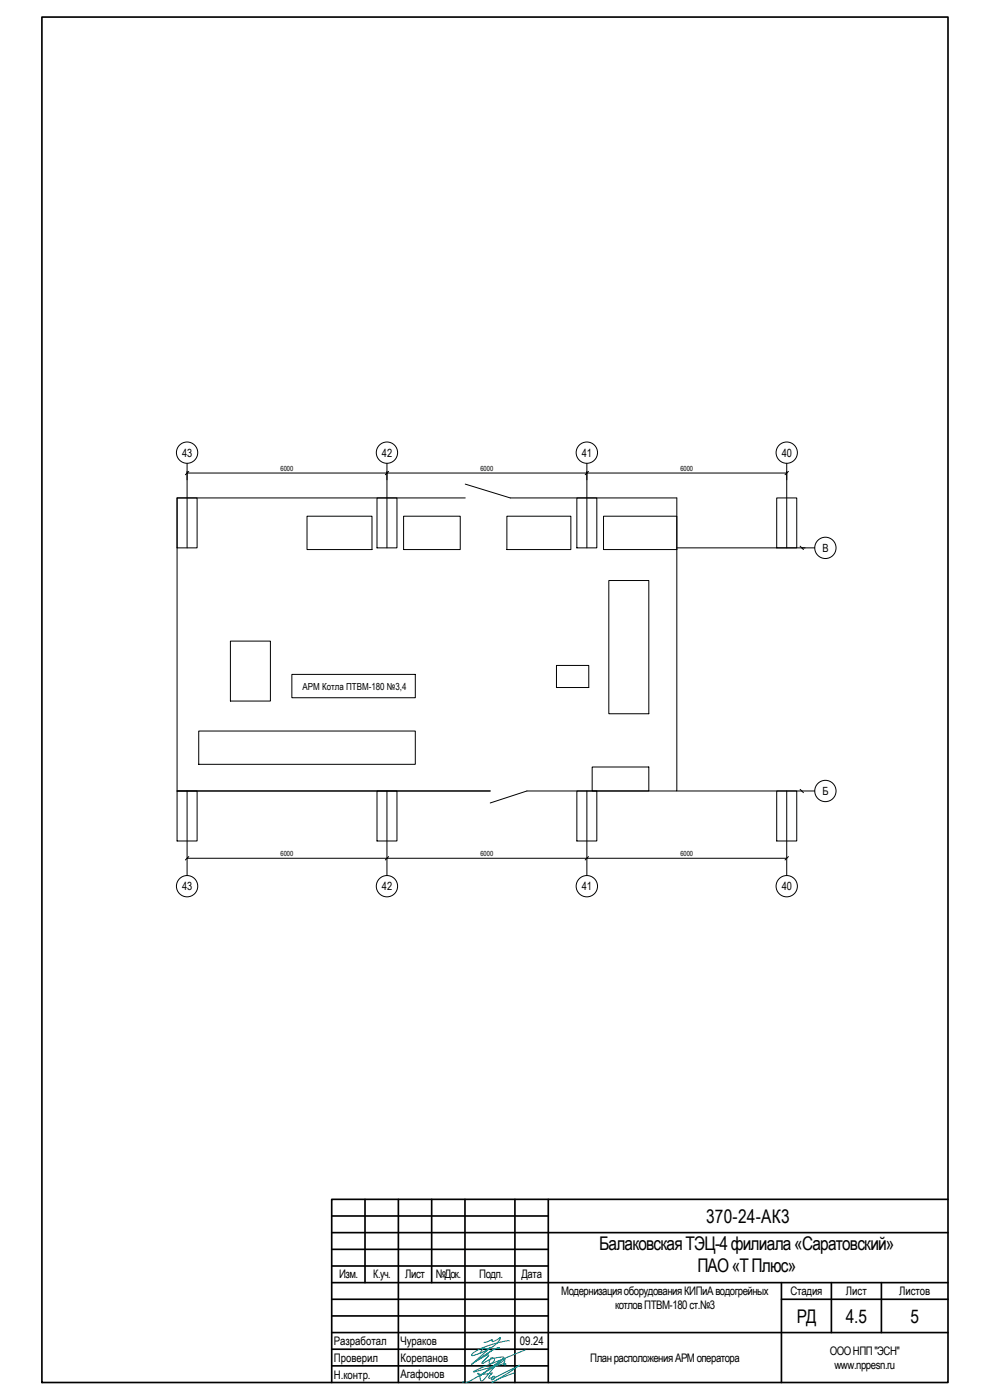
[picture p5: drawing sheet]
<svg xmlns="http://www.w3.org/2000/svg" width="297mm" height="420mm" viewBox="0 0 297 420" stroke-linecap="round" stroke-linejoin="round" font-family="sans-serif">
<g fill="none" stroke="#000" stroke-width=".5">
<path d="M12.6 5.1h271.8v409.8h-271.8zM109.5 359.9v25M119.5 359.9v55M129.5 359.9v25M139.5 359.9v55M154.5 359.9v55M164.5 359.9v55M284.4 359.9h-184.9v55M99.5 364.9h65M99.5 374.9h65M99.5 379.9h65M99.5 369.9h184.9"/>
<path d="M99.5 389.9h65M99.5 399.9h184.9M99.5 394.9h65M99.5 384.9h184.9M234.5 389.9h49.9M234.5 384.9v30M249.4 384.9v15M264.5 384.9v15M99.5 409.9h65M99.5 404.9h65"/>
</g>
<path d="M139 414.6l-.1 .3M147.6 414.9l4.9-2.8 3.4-2.4-5.5 2.8a3.8 3.8 0 0 1-2.6 1 .36 .36 0 0 1 .3-.5 .36 .36 0 0 1 .4 .5 .6 .6 0 0 1-.4 .6 .6 .6 0 0 1-.7-.3l.3-.4-1 .2a1.83 1.83 0 0 1 1-1.5h-.1a7.5 7.5 0 0 1-4.3 .1l.2-.1a1.22 1.22 0 0 1 .6 1.5 .56 .56 0 0 0 .2 .8 .56 .56 0 0 0 .8-.2l1.4-1.7a15.5 15.5 0 0 1 4.8-4.7h.2l.1 .2-3.4 2.3-6.8 4-1.7 .6M152.8 402.4a24.8 24.8 0 0 0-11 3.7l-.3 .7a14.6 14.6 0 0 0 8.4-4.7l.2-.7-2.1 1.2a.32 .32 0 0 1-.4-.2 .32 .32 0 0 1 .1-.4l-1.5 .7-1 .2M154.3 412l-3.8 1.4-3 1.5M157.5 405.2l-13.4 5.4-2.1 1.1 9.7-2.4 .1 .2-.3 .2-.4-.4 .3-.6a.46 .46 0 0 0-.1-.6 .46 .46 0 0 0-.5 0l-7 5 7.4-5.7-.6-.2-3.4 .6a.63 .63 0 0 1 1-.1 .63 .63 0 0 1-.1 1l-1.1 .6-.3-.4 .3-1-2.4 1.3v-.2l2-2.1-.2-.3-3.9 2.1 5.4-3.6 1.9-.6-1.9 .6-6.4 4.4 5.7-5.1-1.2 .4-.9-.3-1.1 1.6" fill="none" stroke="#008080" stroke-width=".3"/>
<g fill="none" stroke="#000" stroke-width=".3">
<path d="M56.1 139v25.4M116.1 139v25.4M176.1 139v25.4M236.1 139v25.4M53.1 149.4h6v15h-6zM56.1 142h180M56.6 141.5l-1 1M92.1 154.9h19.5v10h-19.5zM113.1 149.4h6v15h-6zM116.6 141.5l-1 1M121.1 154.9h17v10h-17zM139.6 149.4h-86.5v88h94"/>
<path d="M139.6 145.3l13.5 4.1h50v88h-45l-11 3.6M152.1 154.9h19.2v10h-19.2zM173.1 149.4h6v15h-6zM176.6 141.5l-1 1M181.1 154.9h22v10h-22zM233 149.4h6.1v15h-6.1zM236.6 141.5l-1.1 1M182.7 174.2h12v40h-12zM203.1 164.4h41.4M240.1 163.9l1 1M69.1 192.4h12v18h-12zM167 199.7h9.7v6.6h-9.7z"/>
<path d="M59.6 219.4h65v10h-65zM87.6 202.4h37v7h-37zM53.1 237.4h6v15h-6zM56.1 237.4v25.4M113.1 237.4h6v15h-6zM116.1 237.4v25.4M173.1 237.4h6v15h-6zM176.1 237.4v25.4M177.7 230.2h17v7.2h-17zM203.1 237.4h41.4M233 237.4h6.1v15h-6.1zM236.1 237.4v25.4"/>
<path d="M240.1 236.9l1 1M56.1 257.6h180M56.6 257.1l-1 1M116.6 257.1l-1 1M176.6 257.1l-1 1M236.6 257.1l-1.1 1"/>
<circle cx="56.1" cy="135.8" r="3.2"/>
<circle cx="116.1" cy="135.8" r="3.2"/>
<circle cx="176.1" cy="135.8" r="3.2"/>
<circle cx="236" cy="135.8" r="3.2"/>
<circle cx="247.7" cy="164.4" r="3.2"/>
<circle cx="247.7" cy="237.4" r="3.2"/>
<circle cx="56.1" cy="266" r="3.2"/>
<circle cx="116.1" cy="266" r="3.2"/>
<circle cx="176.1" cy="266" r="3.2"/>
<circle cx="236" cy="266" r="3.2"/>
</g>
<g font-size="5.7">
<text x="211.9" y="366.9">370-24-АК3</text>
<text x="179.8" y="375.2">БалаковскаяТЭЦ-4филиала«Саратовский»</text>
<text x="209.2" y="381.8">ПАО«ТПлюс»</text>
<text x="239.1" y="396.9">РД</text>
<text x="253.8" y="396.9">4.5</text>
<text x="273.2" y="396.9">5</text>
</g>
<g font-size="3.5">
<text x="101.8" y="383.6">Изм.</text>
<text x="112" y="383.6">К.уч.</text>
<text x="121.6" y="383.6">Лист</text>
<text x="130.8" y="383.6">№Док.</text>
<text x="143.8" y="383.6">Подп.</text>
<text x="156.4" y="383.6">Дата</text>
<text x="168.4" y="388.7">МодернизацияоборудованияКИПиАводогрейных</text>
<text x="237.2" y="388.7">Стадия</text>
<text x="253.8" y="388.7">Лист</text>
<text x="269.8" y="388.7">Листов</text>
<text x="184.5" y="392.8">котловПТВМ-180ст.№3</text>
<text x="100.1" y="403.7">Разработал</text>
<text x="120.1" y="403.6">Чураков</text>
<text x="156" y="403.8">09.24</text>
<text x="249" y="406.6">ОООНПП&quot;ЭСН&quot;</text>
<text x="100.1" y="408.6">Проверил</text>
<text x="100.1" y="413.9">Н.контр.</text>
<text x="120.1" y="413.6">Агафонов</text>
<text x="120.1" y="408.8">Корепанов</text>
<text x="177.1" y="408.7">ПланрасположенияАРМоператора</text>
<text x="250.4" y="410.7">www.nppesn.ru</text>
</g>
<g font-size="3.4">
<text x="54.6" y="137">43</text>
<text x="114.6" y="137">42</text>
<text x="174.6" y="137">41</text>
<text x="234.5" y="137">40</text>
<text x="246.8" y="165.6">В</text>
<text x="246.8" y="238.6">Б</text>
<text x="54.6" y="267.1">43</text>
<text x="114.6" y="267.1">42</text>
<text x="174.6" y="267.1">41</text>
<text x="234.5" y="267.1">40</text>
</g>
<text font-size="2.9" x="90.8" y="207.1">АРМ Котла ПТВМ-180 №3,4</text>
<g font-size="2.1">
<text x="84.2" y="141.4">6000</text>
<text x="144.2" y="141.4">6000</text>
<text x="204.1" y="141.4">6000</text>
<text x="84.2" y="257">6000</text>
<text x="144.2" y="257">6000</text>
<text x="204.1" y="257">6000</text>
</g>
</svg>
